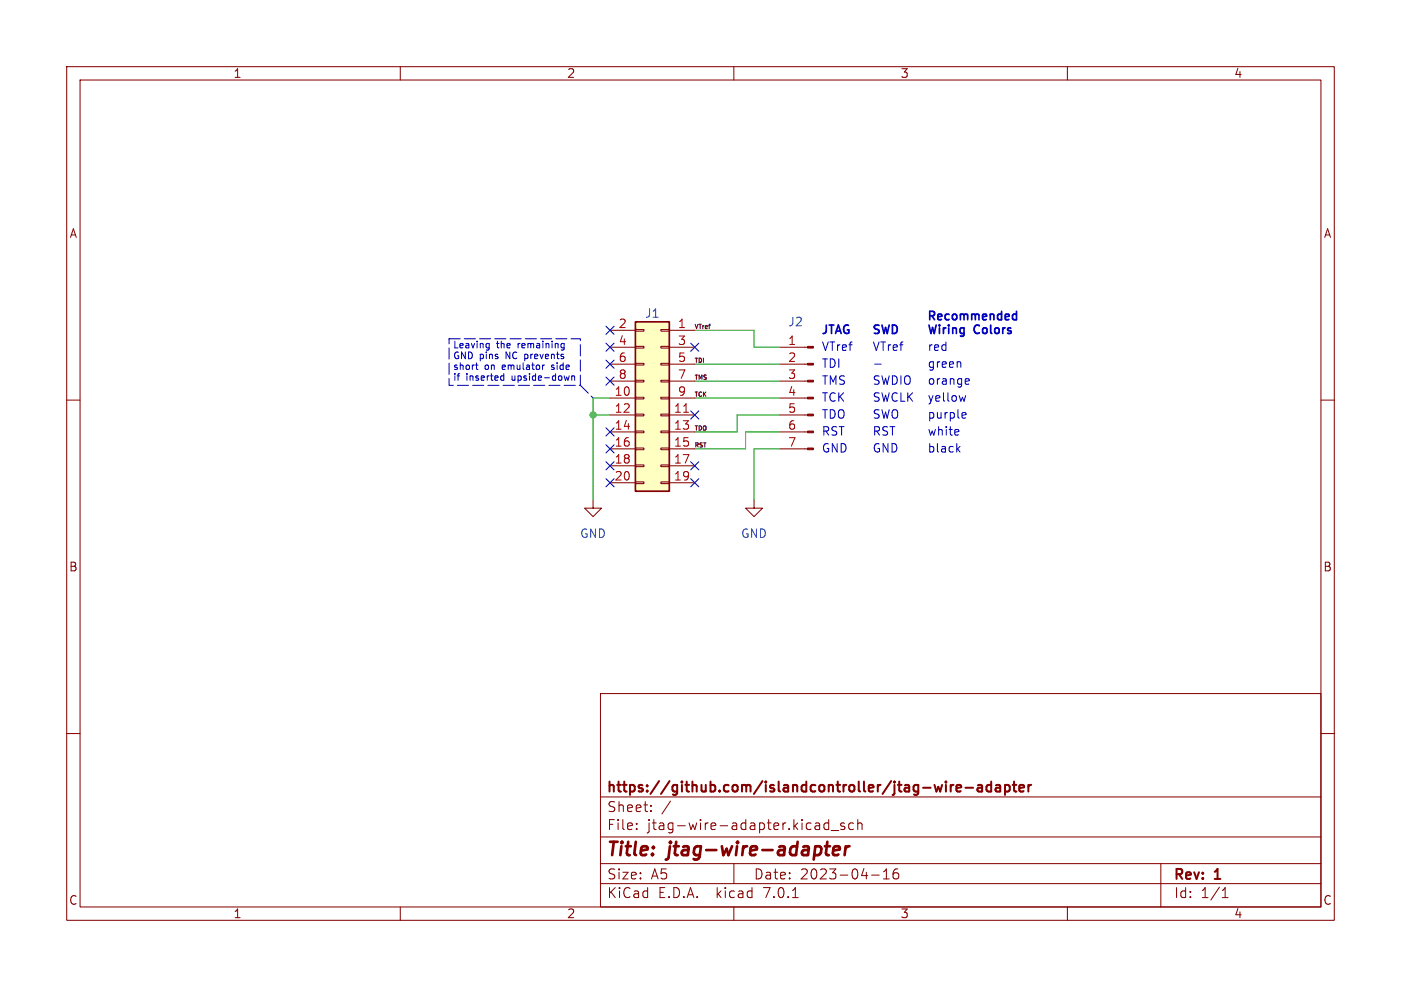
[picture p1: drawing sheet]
<svg xmlns="http://www.w3.org/2000/svg" width="210mm" height="148mm" viewBox="0 0 210 148" stroke-linecap="round" stroke-linejoin="round" font-family="sans-serif">
<g fill="none" stroke="#840000" stroke-width=".15">
<path d="M10 10h190v128h-190zM12 12h186v124h-186zM60 10v2M110 10v2M160 10v2M10 60h2M91.4 59.7h3.8M91.4 57.2h3.8M91.4 54.6h3.8M91.4 52.1h3.8M91.4 49.5h3.8M95.2 59.6h1.3v.2h-1.3z"/>
<path d="M95.2 57h1.3v.3h-1.3zM95.2 54.5h1.3v.2h-1.3zM95.2 51.9h1.3v.3h-1.3zM95.2 49.4h1.3v.3h-1.3zM99.1 59.6h1.2v.2h-1.2zM99.1 57h1.2v.3h-1.2zM99.1 54.5h1.2v.2h-1.2zM99.1 51.9h1.2v.3h-1.2zM99.1 49.4h1.2v.3h-1.2zM100.3 59.7h3.8M100.3 57.2h3.8M100.3 54.6h3.8"/>
<path d="M100.3 52.1h3.8M100.3 49.5h3.8M116.8 59.7h4.3M116.8 57.2h4.3M116.8 54.6h4.3M116.8 52.1h4.3M198 60h2M88.9 74.9v1.3h1.3l-1.3 1.3-1.3-1.3h1.3M91.4 67.3h3.8M91.4 64.8h3.8M91.4 62.2h3.8M91.4 69.9h3.8"/>
<path d="M91.4 72.4h3.8M95.2 72.3h1.3v.2h-1.3zM95.2 69.7h1.3v.3h-1.3zM95.2 67.2h1.3v.2h-1.3zM95.2 64.6h1.3v.3h-1.3zM95.2 62.1h1.3v.3h-1.3zM99.1 72.3h1.2v.2h-1.2zM99.1 69.7h1.2v.3h-1.2zM99.1 67.2h1.2v.2h-1.2zM99.1 64.6h1.2v.3h-1.2zM99.1 62.1h1.2v.3h-1.2zM100.3 67.3h3.8"/>
<path d="M100.3 64.8h3.8M100.3 62.2h3.8M100.3 69.9h3.8M100.3 72.4h3.8M113 74.9v1.3h1.3l-1.3 1.3-1.2-1.3h1.2M116.8 67.3h4.3M116.8 64.8h4.3M116.8 62.2h4.3M10 110h2M90 104h108v32h-108zM90 119.5h108M198 110h2"/>
<path d="M60 136v2M90 132.5h108M90 129.5h108M90 125.5h108M95.4 124.3v.1M95.4 123.5v.1M97.6 121.6v.1M97.6 120.8v.1M110 136v2M110 129.5v3M118.8 134.6h.9M124.2 122.9v1.5"/>
<path d="M124.2 123.5l-.4-.1-.3 .3v.4l.1 .2h.6M124.6 124.5h1.1M126.6 123.5l-.4-.1-.2 .2 .1 .2 .5 .2v.3h-.6M127.9 123.5l-.4-.1-.3 .3v.4l.2 .2h.5M128.6 123.5a.37 .37 0 0 1 .6 .1v.8M128.6 122.9v1.5M130.6 131.2h1.2M132.4 131.8h.9M132.4 130.7l.5-.4v1.5M134.6 130.3a.59 .59 0 0 0-.7 .6v.6l.1 .2 .4 .1 .3-.1v-.5l-.1-.3h-.4l-.3 .3M160 136v2M174 129.5v6.5"/>
<path d="M183.2 134.6h.9M183.2 133.5l.4-.4v1.5"/>
</g>
<path d="M123.6 126.9h.8M124.1 128.2h.1M124.9 127.6l1-.2-.1-.4-.2-.1-.5 .1-.3 .9 .3 .3 .6-.1M126.8 126.9l-.2 1.3M127.3 126.9a.59 .59 0 0 0-.6 .4" fill="none" stroke="#840000" stroke-width=".4"/>
<g fill="none" stroke="#840000" stroke-width=".3">
<path d="M143.6 117.7l.4 .1 .1 .3-.7 .1M144 118.6l-.4 .1M144.7 118.1h1.2M146.6 117.8h.5l.1 .9M147.2 118.1h-.5a.29 .29 0 0 0-.2 .3 .29 .29 0 0 0 .2 .3l.5-.1M148.6 117.8l-.5-.1-.2 .3v.4l.1 .2h.6M148.6 117.2v1.5M149.3 117.8h.6v.9M149.9 118.1h-.5a.29 .29 0 0 0-.2 .3 .29 .29 0 0 0 .2 .3l.5-.1M150.6 117.8l.5-.1 .3 .3v.4l-.2 .2h-.6M150.6 117.7v1.5M151.8 117.7h.6"/>
<path d="M152 117.2v1.3l.1 .1 .3 .1M152.8 118.2l.7-.1-.1-.3-.4-.1-.2 .2 .1 .7h.5M154.1 117.7v1M154.6 117.7l-.3 .1-.2 .2"/>
</g>
<g fill="#840000" stroke="#840000" stroke-width=".15">
<path d="M121.1 67.2h.8v.2h-.8z"/>
<path d="M121.1 64.6h.8v.3h-.8z"/>
<path d="M121.1 62.1h.8v.3h-.8z"/>
<path d="M121.1 59.6h.8v.2h-.8z"/>
<path d="M121.1 57h.8v.3h-.8z"/>
<path d="M121.1 54.5h.8v.2h-.8z"/>
<path d="M121.1 51.9h.8v.3h-.8z"/>
</g>
<path d="M95.2 48.3h5.1v25.4h-5.1z" fill="#ffffc2" stroke="#ffffc2" stroke-width=".15"/>
<path d="M95.2 48.3h5.1v25.4h-5.1z" fill="none" stroke="#840000" stroke-width=".25"/>
<path d="M102.5 61.8h.7" fill="none" stroke="#a90000" stroke-width=".15"/>
<path d="M152.2 47.1l.2 .1M152.4 46.7v1.3M152.4 47.9l-.2 .1" fill="none" stroke="#0000c2" stroke-width=".25"/>
<g fill="none" stroke="#0000c2" stroke-width=".15">
<path d="M71.3 54.7h.4M71.5 55.4h.2M73 51.5h.3M73.3 51.5v.9M73.3 52.1l-.3 .1M75.2 56.4h.3M75.5 56v1M75.5 57h-.3M81.6 54.7l-.3 .2M84.3 51.5h.3M84.6 52.1l-.3 .1M84.6 51.5v.8l-.2 .2"/>
<path d="M85.3 56.4l-.2 .6M85.7 56.5l.1-.1h.3v.6M85.7 56.4v.6M131.1 54.6h1M144.7 59.3l-.2 .9M145.1 56.8l.2 .3-.6 .1M145.2 57.6h-.1M143.5 67.3l.4 .5M143.9 66.9l-.5 .5M144.4 61.9h.3l.1 .3-.6 .1M144.7 62.6l-.3 .1"/>
</g>
<path d="M67.3 50.8h19.7v7h-19.7v-7M87 57.8l1.9 1.9" fill="none" stroke="#0000c2" stroke-width=".15" stroke-dasharray="1.7 .6"/>
<path d="M91.4 59.7h-2.5v15.2M104.1 59.7h12.7M104.1 49.5h8.9v2.6h3.8M104.1 57.2h12.7M104.1 54.6h12.7M88.9 62.2h2.5M116.8 64.8h-5v2.5h-7.7M116.8 67.3h-3.8v7.6M116.8 62.2h-6.3v2.6h-6.4" fill="none" stroke="#009600" stroke-width=".15"/>
<g fill="none" stroke="#000084" stroke-width=".15">
<path d="M90.8 51.5l1.2 1.2M90.8 48.9l1.2 1.2M90.8 54l1.2 1.2M90.8 56.5l1.2 1.3M92 51.5l-1.2 1.2M92 48.9l-1.2 1.2M92 54l-1.2 1.2M92 56.5l-1.2 1.3M103.5 51.5l1.2 1.2M104.7 51.5l-1.2 1.2M90.8 66.7l1.2 1.2M90.8 64.2l1.2 1.2"/>
<path d="M90.8 69.2l1.2 1.3M90.8 71.8l1.2 1.2M92 66.7l-1.2 1.2M92 64.2l-1.2 1.2M92 69.2l-1.2 1.3M92 71.8l-1.2 1.2M103.5 71.8l1.2 1.2M103.5 69.2l1.2 1.3M103.5 61.6l1.2 1.2M104.7 71.8l-1.2 1.2M104.7 69.2l-1.2 1.3M104.7 61.6l-1.2 1.2"/>
</g>
<circle cx="88.9" cy="62.2" r=".46" fill="#009600" stroke="#009600" stroke-width=".15"/>
<g font-size="2.8" fill="#840000">
<text x="91" y="128.8">Title:</text>
<text x="100.4" y="128.8">jtag-wire-adapter</text>
</g>
<g font-size="2.1" fill="#840000">
<text x="91" y="119.1">https://github.com/islandcontroller/jtag-wire-adapter</text>
<text x="91" y="124.6">File:</text>
<text x="91" y="121.9">Sheet:</text>
<text x="97" y="124.6">jtag-wire-adapter.kicad_sch</text>
<text x="99.2" y="121.9">/</text>
<text x="91" y="134.8">KiCad</text>
<text x="91" y="132">Size:</text>
<text x="97.6" y="132">A5</text>
<text x="98.7" y="134.8">E.D.A.</text>
<text x="107.4" y="134.8">kicad</text>
<text x="113" y="132">Date:</text>
<text x="114.5" y="134.8">7.0.1</text>
<text x="119.9" y="132">2023-04-16</text>
<text x="176" y="132.2">Rev:</text>
<text x="176" y="134.8">Id:</text>
<text x="180" y="134.8">1/1</text>
<text x="182.2" y="132.2">1</text>
</g>
<g font-size="1.8" fill="#840000">
<text x="35" y="11.8">1</text>
<text x="85" y="11.8">2</text>
<text x="135" y="11.8">3</text>
<text x="185" y="11.8">4</text>
<text x="10.4" y="35.8">A</text>
<text x="198.4" y="35.8">A</text>
<text x="10.3" y="85.8">B</text>
<text x="198.3" y="85.8">B</text>
<text x="10.3" y="135.8">C</text>
<text x="35" y="137.8">1</text>
<text x="85" y="137.8">2</text>
<text x="135" y="137.8">3</text>
<text x="185" y="137.8">4</text>
<text x="198.3" y="135.8">C</text>
</g>
<g font-size="1.8" fill="#006464">
<text x="96.6" y="47.8">J1</text>
<text x="118.1" y="49.1">J2</text>
<text x="86.9" y="80.8">GND</text>
<text x="111" y="80.8">GND</text>
</g>
<g font-size="1.8" fill="#a90000">
<text x="92.7" y="49.3">2</text>
<text x="92.7" y="51.8">4</text>
<text x="101.6" y="49.3">1</text>
<text x="101.6" y="51.8">3</text>
<text x="118.1" y="51.8">1</text>
<text x="92.1" y="59.4">10</text>
<text x="92.7" y="54.4">6</text>
<text x="92.7" y="56.9">8</text>
<text x="101.6" y="54.4">5</text>
<text x="101.6" y="56.9">7</text>
<text x="101.6" y="59.4">9</text>
<text x="118.1" y="54.4">2</text>
<text x="118.1" y="56.9">3</text>
<text x="118.1" y="59.4">4</text>
<text x="92.1" y="62">12</text>
<text x="92.1" y="64.5">14</text>
<text x="101" y="62">11</text>
<text x="101" y="64.5">13</text>
<text x="118.1" y="62">5</text>
<text x="118.1" y="64.5">6</text>
<text x="92.1" y="67.1">16</text>
<text x="92.1" y="69.6">18</text>
<text x="101" y="67.1">15</text>
<text x="101" y="69.6">17</text>
<text x="118.1" y="67.1">7</text>
<text x="92.1" y="72.1">20</text>
<text x="101" y="72.1">19</text>
</g>
<g font-size="1.8" fill="#0000c2">
<text x="123.2" y="50.2">JTAG</text>
<text x="123.2" y="52.7">VTref</text>
<text x="130.8" y="52.7">VTref</text>
<text x="130.8" y="50.2">SWD</text>
<text x="139.1" y="48.1">Recommended</text>
<text x="139.1" y="50.2">Wiring</text>
<text x="139.1" y="52.7">red</text>
<text x="146.2" y="50.2">Colors</text>
<text x="123.2" y="57.8">TMS</text>
<text x="123.2" y="55.2">TDI</text>
<text x="130.8" y="57.8">SWDIO</text>
<text x="139.1" y="55.2">green</text>
<text x="139.1" y="57.8">orange</text>
<text x="123.2" y="62.9">TDO</text>
<text x="123.2" y="60.3">TCK</text>
<text x="123.2" y="65.4">RST</text>
<text x="130.8" y="62.9">SWO</text>
<text x="130.8" y="60.3">SWCLK</text>
<text x="130.8" y="65.4">RST</text>
<text x="139.1" y="65.4">white</text>
<text x="139.1" y="62.9">purple</text>
<text x="139.1" y="60.3">yellow</text>
<text x="123.2" y="67.9">GND</text>
<text x="130.8" y="67.9">GND</text>
<text x="139.1" y="67.9">black</text>
</g>
<g font-size="1.4" fill="#0000c2">
<text x="67.9" y="52.3">Leaving</text>
<text x="67.9" y="53.9">GND pins</text>
<text x="74.5" y="52.3">the</text>
<text x="76" y="53.9">NC</text>
<text x="77.8" y="52.3">remaining</text>
<text x="79" y="53.9">prevents</text>
<text x="67.9" y="55.5">short</text>
<text x="67.9" y="57.2">if</text>
<text x="69.9" y="57.2">inserted</text>
<text x="72.7" y="55.5">on</text>
<text x="75.4" y="55.5">emulator</text>
<text x="76.9" y="57.2">upside-down</text>
<text x="83" y="55.5">side</text>
</g>
<g font-size=".9" fill="#0f0f0f">
<text x="104.1" y="49.4">VTref</text>
<text x="104.1" y="54.4">TDI</text>
<text x="104.1" y="59.5">TCK</text>
<text x="104.1" y="57">TMS</text>
<text x="104.1" y="64.6">TDO</text>
<text x="104.1" y="67.1">RST</text>
</g>
</svg>
